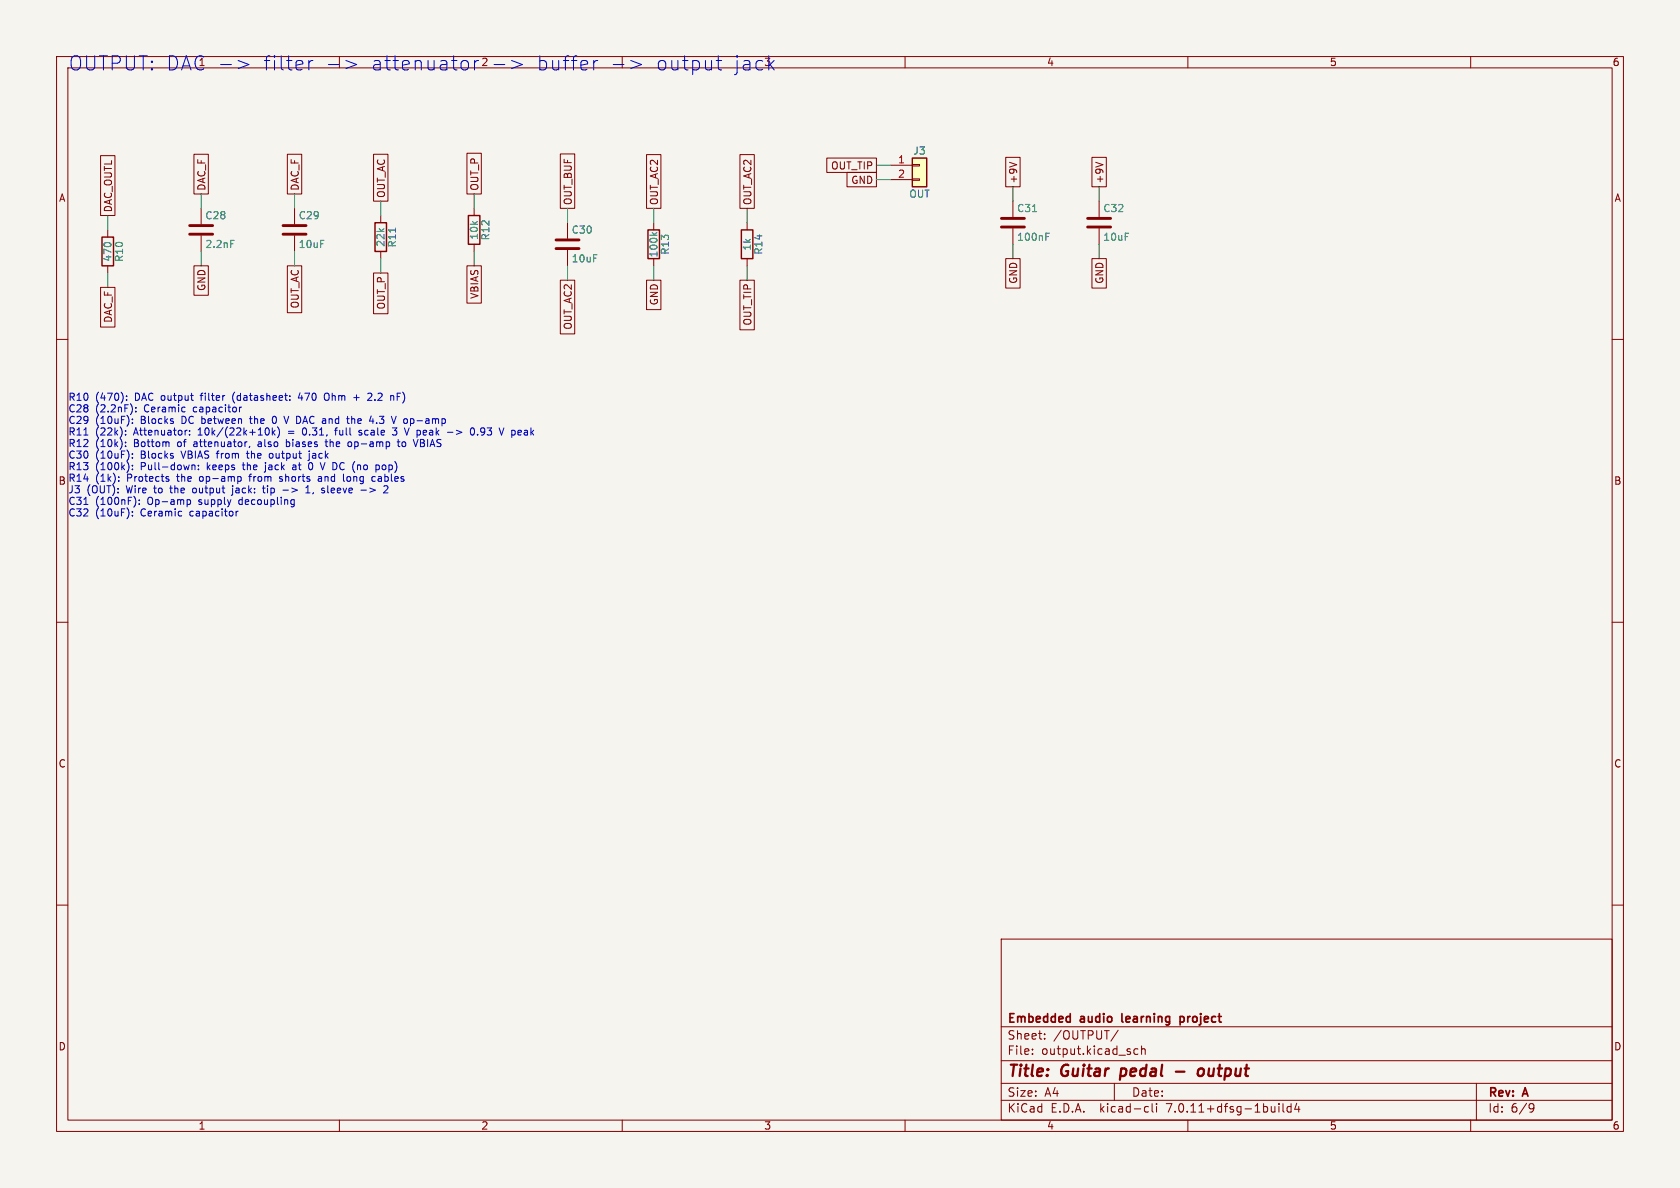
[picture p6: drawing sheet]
(kicad_sch
 (version 20230121)
 (generator eeschema)
 (paper "A4")
 (title_block
  (title "Guitar pedal - output")
  (company "Embedded audio learning project")
  (rev "A"))
 (lib_symbols
  (symbol "Device:R"
   (pin_numbers hide)
   (pin_names
    (offset 0)) (in_bom yes) (on_board yes)
   (property "Reference" "R" (at 2.032 0 90) (effects (font (size 1.27 1.27))))
   (property "Value" "R" (at 0 0 90) (effects (font (size 1.27 1.27))))
   (property "Footprint" "" (at -1.778 0 90) (effects (font (size 1.27 1.27)) hide))
   (property "Datasheet" "~" (at 0 0 0) (effects (font (size 1.27 1.27)) hide))
   (symbol "R_0_1"
    (rectangle (start -1.016 -2.54) (end 1.016 2.54) (stroke (width 0.254) (type default)) (fill (type none))))
   (symbol "R_1_1"
    (pin passive line (at 0 3.81 270) (length 1.27) (name "~" (effects (font (size 1.27 1.27)))) (number "1" (effects (font (size 1.27 1.27)))))
    (pin passive line (at 0 -3.81 90) (length 1.27) (name "~" (effects (font (size 1.27 1.27)))) (number "2" (effects (font (size 1.27 1.27)))))))
  (symbol "Device:C"
   (pin_numbers hide)
   (pin_names
    (offset 0.254)) (in_bom yes) (on_board yes)
   (property "Reference" "C" (at 0.635 2.54 0) (effects (font (size 1.27 1.27)) (justify left)))
   (property "Value" "C" (at 0.635 -2.54 0) (effects (font (size 1.27 1.27)) (justify left)))
   (property "Footprint" "" (at 0.9652 -3.81 0) (effects (font (size 1.27 1.27)) hide))
   (property "Datasheet" "~" (at 0 0 0) (effects (font (size 1.27 1.27)) hide))
   (symbol "C_0_1"
    (polyline (pts (xy -2.032 -0.762) (xy 2.032 -0.762)) (stroke (width 0.508) (type default)) (fill (type none)))
    (polyline (pts (xy -2.032 0.762) (xy 2.032 0.762)) (stroke (width 0.508) (type default)) (fill (type none))))
   (symbol "C_1_1"
    (pin passive line (at 0 3.81 270) (length 2.794) (name "~" (effects (font (size 1.27 1.27)))) (number "1" (effects (font (size 1.27 1.27)))))
    (pin passive line (at 0 -3.81 90) (length 2.794) (name "~" (effects (font (size 1.27 1.27)))) (number "2" (effects (font (size 1.27 1.27)))))))
  (symbol "Connector_Generic:Conn_01x02"
   (pin_names
    (offset 1.016) hide) (in_bom yes) (on_board yes)
   (property "Reference" "J" (at 0 2.54 0) (effects (font (size 1.27 1.27))))
   (property "Value" "Conn_01x02" (at 0 -5.08 0) (effects (font (size 1.27 1.27))))
   (property "Footprint" "" (at 0 0 0) (effects (font (size 1.27 1.27)) hide))
   (property "Datasheet" "~" (at 0 0 0) (effects (font (size 1.27 1.27)) hide))
   (symbol "Conn_01x02_1_1"
    (rectangle (start -1.27 -2.413) (end 0 -2.667) (stroke (width 0.1524) (type default)) (fill (type none)))
    (rectangle (start -1.27 0.127) (end 0 -0.127) (stroke (width 0.1524) (type default)) (fill (type none)))
    (rectangle (start -1.27 1.27) (end 1.27 -3.81) (stroke (width 0.254) (type default)) (fill (type background)))
    (pin passive line (at -5.08 0 0) (length 3.81) (name "Pin_1" (effects (font (size 1.27 1.27)))) (number "1" (effects (font (size 1.27 1.27)))))
    (pin passive line (at -5.08 -2.54 0) (length 3.81) (name "Pin_2" (effects (font (size 1.27 1.27)))) (number "2" (effects (font (size 1.27 1.27))))))))
 (text "OUTPUT: DAC -> filter -> attenuator -> buffer -> output jack" (at 12 10 0) (effects (font (size 2.5 2.5)) (justify left top)))
 (symbol
  (lib_id "Device:R") (at 19.05 44.45 0) (unit 1) (in_bom yes) (on_board yes) (dnp no)
  (property "Reference" "R10" (at 21.082 44.45 90) (effects (font (size 1.27 1.27))))
  (property "Value" "470" (at 19.05 44.45 90) (effects (font (size 1.27 1.27))))
  (property "Footprint" "Resistor_SMD:R_0805_2012Metric" (at 19.05 44.45 0) (effects (font (size 1.27 1.27)) hide))
  (property "Datasheet" "~" (at 19.05 44.45 0) (effects (font (size 1.27 1.27)) hide))
  (property "MPN" "0805 470 1%" (at 19.05 44.45 0) (effects (font (size 1.27 1.27)) hide))
  (property "Description" "DAC output filter (datasheet: 470 Ohm + 2.2 nF)" (at 19.05 44.45 0) (effects (font (size 1.27 1.27)) hide))
  (property "Assembly" "FACTORY" (at 19.05 44.45 0) (effects (font (size 1.27 1.27)) hide)) (pin "1") (pin "2"))
 (wire (pts (xy 19.05 40.64) (xy 19.05 38.1)) (stroke (width 0) (type default)))
 (global_label "DAC_OUTL"
  (shape passive) (at 19.05 38.1 90) (fields_autoplaced) (effects (font (size 1.27 1.27)) (justify left))
  (property "Intersheetrefs" "${INTERSHEET_REFS}" (at 19.05 38.1 0) (effects (font (size 1 1)) hide)))
 (wire (pts (xy 19.05 48.26) (xy 19.05 50.8)) (stroke (width 0) (type default)))
 (global_label "DAC_F"
  (shape passive) (at 19.05 50.8 270) (fields_autoplaced) (effects (font (size 1.27 1.27)) (justify right))
  (property "Intersheetrefs" "${INTERSHEET_REFS}" (at 19.05 50.8 0) (effects (font (size 1 1)) hide)))
 (symbol
  (lib_id "Device:C") (at 35.56 40.64 0) (unit 1) (in_bom yes) (on_board yes) (dnp no)
  (property "Reference" "C28" (at 36.195 38.1 0) (effects (font (size 1.27 1.27)) (justify left)))
  (property "Value" "2.2nF" (at 36.195 43.18 0) (effects (font (size 1.27 1.27)) (justify left)))
  (property "Footprint" "Capacitor_SMD:C_0805_2012Metric" (at 35.56 40.64 0) (effects (font (size 1.27 1.27)) hide))
  (property "Datasheet" "~" (at 35.56 40.64 0) (effects (font (size 1.27 1.27)) hide))
  (property "MPN" "0805 2.2nF C0G" (at 35.56 40.64 0) (effects (font (size 1.27 1.27)) hide))
  (property "Description" "Ceramic capacitor" (at 35.56 40.64 0) (effects (font (size 1.27 1.27)) hide))
  (property "Assembly" "FACTORY" (at 35.56 40.64 0) (effects (font (size 1.27 1.27)) hide)) (pin "1") (pin "2"))
 (wire (pts (xy 35.56 36.83) (xy 35.56 34.29)) (stroke (width 0) (type default)))
 (global_label "DAC_F"
  (shape passive) (at 35.56 34.29 90) (fields_autoplaced) (effects (font (size 1.27 1.27)) (justify left))
  (property "Intersheetrefs" "${INTERSHEET_REFS}" (at 35.56 34.29 0) (effects (font (size 1 1)) hide)))
 (wire (pts (xy 35.56 44.45) (xy 35.56 46.99)) (stroke (width 0) (type default)))
 (global_label "GND"
  (shape passive) (at 35.56 46.99 270) (fields_autoplaced) (effects (font (size 1.27 1.27)) (justify right))
  (property "Intersheetrefs" "${INTERSHEET_REFS}" (at 35.56 46.99 0) (effects (font (size 1 1)) hide)))
 (symbol
  (lib_id "Device:C") (at 52.07 40.64 0) (unit 1) (in_bom yes) (on_board yes) (dnp no)
  (property "Reference" "C29" (at 52.705 38.1 0) (effects (font (size 1.27 1.27)) (justify left)))
  (property "Value" "10uF" (at 52.705 43.18 0) (effects (font (size 1.27 1.27)) (justify left)))
  (property "Footprint" "Capacitor_SMD:C_0805_2012Metric" (at 52.07 40.64 0) (effects (font (size 1.27 1.27)) hide))
  (property "Datasheet" "~" (at 52.07 40.64 0) (effects (font (size 1.27 1.27)) hide))
  (property "MPN" "0805 10uF X7R" (at 52.07 40.64 0) (effects (font (size 1.27 1.27)) hide))
  (property "Description" "Blocks DC between the 0 V DAC and the 4.3 V op-amp" (at 52.07 40.64 0) (effects (font (size 1.27 1.27)) hide))
  (property "Assembly" "FACTORY" (at 52.07 40.64 0) (effects (font (size 1.27 1.27)) hide)) (pin "1") (pin "2"))
 (wire (pts (xy 52.07 36.83) (xy 52.07 34.29)) (stroke (width 0) (type default)))
 (global_label "DAC_F"
  (shape passive) (at 52.07 34.29 90) (fields_autoplaced) (effects (font (size 1.27 1.27)) (justify left))
  (property "Intersheetrefs" "${INTERSHEET_REFS}" (at 52.07 34.29 0) (effects (font (size 1 1)) hide)))
 (wire (pts (xy 52.07 44.45) (xy 52.07 46.99)) (stroke (width 0) (type default)))
 (global_label "OUT_AC"
  (shape passive) (at 52.07 46.99 270) (fields_autoplaced) (effects (font (size 1.27 1.27)) (justify right))
  (property "Intersheetrefs" "${INTERSHEET_REFS}" (at 52.07 46.99 0) (effects (font (size 1 1)) hide)))
 (symbol
  (lib_id "Device:R") (at 67.31 41.91 0) (unit 1) (in_bom yes) (on_board yes) (dnp no)
  (property "Reference" "R11" (at 69.342 41.91 90) (effects (font (size 1.27 1.27))))
  (property "Value" "22k" (at 67.31 41.91 90) (effects (font (size 1.27 1.27))))
  (property "Footprint" "Resistor_SMD:R_0805_2012Metric" (at 67.31 41.91 0) (effects (font (size 1.27 1.27)) hide))
  (property "Datasheet" "~" (at 67.31 41.91 0) (effects (font (size 1.27 1.27)) hide))
  (property "MPN" "0805 22k 1%" (at 67.31 41.91 0) (effects (font (size 1.27 1.27)) hide))
  (property "Description" "Attenuator: 10k/(22k+10k) = 0.31, full scale 3 V peak -> 0.93 V peak" (at 67.31 41.91 0) (effects (font (size 1.27 1.27)) hide))
  (property "Assembly" "FACTORY" (at 67.31 41.91 0) (effects (font (size 1.27 1.27)) hide)) (pin "1") (pin "2"))
 (wire (pts (xy 67.31 38.1) (xy 67.31 35.56)) (stroke (width 0) (type default)))
 (global_label "OUT_AC"
  (shape passive) (at 67.31 35.56 90) (fields_autoplaced) (effects (font (size 1.27 1.27)) (justify left))
  (property "Intersheetrefs" "${INTERSHEET_REFS}" (at 67.31 35.56 0) (effects (font (size 1 1)) hide)))
 (wire (pts (xy 67.31 45.72) (xy 67.31 48.26)) (stroke (width 0) (type default)))
 (global_label "OUT_P"
  (shape passive) (at 67.31 48.26 270) (fields_autoplaced) (effects (font (size 1.27 1.27)) (justify right))
  (property "Intersheetrefs" "${INTERSHEET_REFS}" (at 67.31 48.26 0) (effects (font (size 1 1)) hide)))
 (symbol
  (lib_id "Device:R") (at 83.82 40.64 0) (unit 1) (in_bom yes) (on_board yes) (dnp no)
  (property "Reference" "R12" (at 85.852 40.64 90) (effects (font (size 1.27 1.27))))
  (property "Value" "10k" (at 83.82 40.64 90) (effects (font (size 1.27 1.27))))
  (property "Footprint" "Resistor_SMD:R_0805_2012Metric" (at 83.82 40.64 0) (effects (font (size 1.27 1.27)) hide))
  (property "Datasheet" "~" (at 83.82 40.64 0) (effects (font (size 1.27 1.27)) hide))
  (property "MPN" "0805 10k 1%" (at 83.82 40.64 0) (effects (font (size 1.27 1.27)) hide))
  (property "Description" "Bottom of attenuator, also biases the op-amp to VBIAS" (at 83.82 40.64 0) (effects (font (size 1.27 1.27)) hide))
  (property "Assembly" "FACTORY" (at 83.82 40.64 0) (effects (font (size 1.27 1.27)) hide)) (pin "1") (pin "2"))
 (wire (pts (xy 83.82 36.83) (xy 83.82 34.29)) (stroke (width 0) (type default)))
 (global_label "OUT_P"
  (shape passive) (at 83.82 34.29 90) (fields_autoplaced) (effects (font (size 1.27 1.27)) (justify left))
  (property "Intersheetrefs" "${INTERSHEET_REFS}" (at 83.82 34.29 0) (effects (font (size 1 1)) hide)))
 (wire (pts (xy 83.82 44.45) (xy 83.82 46.99)) (stroke (width 0) (type default)))
 (global_label "VBIAS"
  (shape passive) (at 83.82 46.99 270) (fields_autoplaced) (effects (font (size 1.27 1.27)) (justify right))
  (property "Intersheetrefs" "${INTERSHEET_REFS}" (at 83.82 46.99 0) (effects (font (size 1 1)) hide)))
 (symbol
  (lib_id "Device:C") (at 100.33 43.18 0) (unit 1) (in_bom yes) (on_board yes) (dnp no)
  (property "Reference" "C30" (at 100.965 40.64 0) (effects (font (size 1.27 1.27)) (justify left)))
  (property "Value" "10uF" (at 100.965 45.72 0) (effects (font (size 1.27 1.27)) (justify left)))
  (property "Footprint" "Capacitor_SMD:C_0805_2012Metric" (at 100.33 43.18 0) (effects (font (size 1.27 1.27)) hide))
  (property "Datasheet" "~" (at 100.33 43.18 0) (effects (font (size 1.27 1.27)) hide))
  (property "MPN" "0805 10uF X7R" (at 100.33 43.18 0) (effects (font (size 1.27 1.27)) hide))
  (property "Description" "Blocks VBIAS from the output jack" (at 100.33 43.18 0) (effects (font (size 1.27 1.27)) hide))
  (property "Assembly" "FACTORY" (at 100.33 43.18 0) (effects (font (size 1.27 1.27)) hide)) (pin "1") (pin "2"))
 (wire (pts (xy 100.33 39.37) (xy 100.33 36.83)) (stroke (width 0) (type default)))
 (global_label "OUT_BUF"
  (shape passive) (at 100.33 36.83 90) (fields_autoplaced) (effects (font (size 1.27 1.27)) (justify left))
  (property "Intersheetrefs" "${INTERSHEET_REFS}" (at 100.33 36.83 0) (effects (font (size 1 1)) hide)))
 (wire (pts (xy 100.33 46.99) (xy 100.33 49.53)) (stroke (width 0) (type default)))
 (global_label "OUT_AC2"
  (shape passive) (at 100.33 49.53 270) (fields_autoplaced) (effects (font (size 1.27 1.27)) (justify right))
  (property "Intersheetrefs" "${INTERSHEET_REFS}" (at 100.33 49.53 0) (effects (font (size 1 1)) hide)))
 (symbol
  (lib_id "Device:R") (at 115.57 43.18 0) (unit 1) (in_bom yes) (on_board yes) (dnp no)
  (property "Reference" "R13" (at 117.602 43.18 90) (effects (font (size 1.27 1.27))))
  (property "Value" "100k" (at 115.57 43.18 90) (effects (font (size 1.27 1.27))))
  (property "Footprint" "Resistor_SMD:R_0805_2012Metric" (at 115.57 43.18 0) (effects (font (size 1.27 1.27)) hide))
  (property "Datasheet" "~" (at 115.57 43.18 0) (effects (font (size 1.27 1.27)) hide))
  (property "MPN" "0805 100k 1%" (at 115.57 43.18 0) (effects (font (size 1.27 1.27)) hide))
  (property "Description" "Pull-down: keeps the jack at 0 V DC (no pop)" (at 115.57 43.18 0) (effects (font (size 1.27 1.27)) hide))
  (property "Assembly" "FACTORY" (at 115.57 43.18 0) (effects (font (size 1.27 1.27)) hide)) (pin "1") (pin "2"))
 (wire (pts (xy 115.57 39.37) (xy 115.57 36.83)) (stroke (width 0) (type default)))
 (global_label "OUT_AC2"
  (shape passive) (at 115.57 36.83 90) (fields_autoplaced) (effects (font (size 1.27 1.27)) (justify left))
  (property "Intersheetrefs" "${INTERSHEET_REFS}" (at 115.57 36.83 0) (effects (font (size 1 1)) hide)))
 (wire (pts (xy 115.57 46.99) (xy 115.57 49.53)) (stroke (width 0) (type default)))
 (global_label "GND"
  (shape passive) (at 115.57 49.53 270) (fields_autoplaced) (effects (font (size 1.27 1.27)) (justify right))
  (property "Intersheetrefs" "${INTERSHEET_REFS}" (at 115.57 49.53 0) (effects (font (size 1 1)) hide)))
 (symbol
  (lib_id "Device:R") (at 132.08 43.18 0) (unit 1) (in_bom yes) (on_board yes) (dnp no)
  (property "Reference" "R14" (at 134.112 43.18 90) (effects (font (size 1.27 1.27))))
  (property "Value" "1k" (at 132.08 43.18 90) (effects (font (size 1.27 1.27))))
  (property "Footprint" "Resistor_SMD:R_0805_2012Metric" (at 132.08 43.18 0) (effects (font (size 1.27 1.27)) hide))
  (property "Datasheet" "~" (at 132.08 43.18 0) (effects (font (size 1.27 1.27)) hide))
  (property "MPN" "0805 1k 1%" (at 132.08 43.18 0) (effects (font (size 1.27 1.27)) hide))
  (property "Description" "Protects the op-amp from shorts and long cables" (at 132.08 43.18 0) (effects (font (size 1.27 1.27)) hide))
  (property "Assembly" "FACTORY" (at 132.08 43.18 0) (effects (font (size 1.27 1.27)) hide)) (pin "1") (pin "2"))
 (wire (pts (xy 132.08 39.37) (xy 132.08 36.83)) (stroke (width 0) (type default)))
 (global_label "OUT_AC2"
  (shape passive) (at 132.08 36.83 90) (fields_autoplaced) (effects (font (size 1.27 1.27)) (justify left))
  (property "Intersheetrefs" "${INTERSHEET_REFS}" (at 132.08 36.83 0) (effects (font (size 1 1)) hide)))
 (wire (pts (xy 132.08 46.99) (xy 132.08 49.53)) (stroke (width 0) (type default)))
 (global_label "OUT_TIP"
  (shape passive) (at 132.08 49.53 270) (fields_autoplaced) (effects (font (size 1.27 1.27)) (justify right))
  (property "Intersheetrefs" "${INTERSHEET_REFS}" (at 132.08 49.53 0) (effects (font (size 1 1)) hide)))
 (symbol
  (lib_id "Connector_Generic:Conn_01x02") (at 162.56 29.21 0) (unit 1) (in_bom yes) (on_board yes) (dnp no)
  (property "Reference" "J3" (at 162.56 26.67 0) (effects (font (size 1.27 1.27))))
  (property "Value" "OUT" (at 162.56 34.29 0) (effects (font (size 1.27 1.27))))
  (property "Footprint" "Connector_PinHeader_2.54mm:PinHeader_1x02_P2.54mm_Vertical" (at 162.56 29.21 0) (effects (font (size 1.27 1.27)) hide))
  (property "Datasheet" "~" (at 162.56 29.21 0) (effects (font (size 1.27 1.27)) hide))
  (property "MPN" "2.54mm header 1x2" (at 162.56 29.21 0) (effects (font (size 1.27 1.27)) hide))
  (property "Description" "Wire to the output jack: tip -> 1, sleeve -> 2" (at 162.56 29.21 0) (effects (font (size 1.27 1.27)) hide))
  (property "Assembly" "HAND" (at 162.56 29.21 0) (effects (font (size 1.27 1.27)) hide)) (pin "1") (pin "2"))
 (wire (pts (xy 157.48 29.21) (xy 154.94 29.21)) (stroke (width 0) (type default)))
 (global_label "OUT_TIP"
  (shape passive) (at 154.94 29.21 180) (fields_autoplaced) (effects (font (size 1.27 1.27)) (justify right))
  (property "Intersheetrefs" "${INTERSHEET_REFS}" (at 154.94 29.21 0) (effects (font (size 1 1)) hide)))
 (wire (pts (xy 157.48 31.75) (xy 154.94 31.75)) (stroke (width 0) (type default)))
 (global_label "GND"
  (shape passive) (at 154.94 31.75 180) (fields_autoplaced) (effects (font (size 1.27 1.27)) (justify right))
  (property "Intersheetrefs" "${INTERSHEET_REFS}" (at 154.94 31.75 0) (effects (font (size 1 1)) hide)))
 (symbol
  (lib_id "Device:C") (at 179.07 39.37 0) (unit 1) (in_bom yes) (on_board yes) (dnp no)
  (property "Reference" "C31" (at 179.705 36.83 0) (effects (font (size 1.27 1.27)) (justify left)))
  (property "Value" "100nF" (at 179.705 41.91 0) (effects (font (size 1.27 1.27)) (justify left)))
  (property "Footprint" "Capacitor_SMD:C_0805_2012Metric" (at 179.07 39.37 0) (effects (font (size 1.27 1.27)) hide))
  (property "Datasheet" "~" (at 179.07 39.37 0) (effects (font (size 1.27 1.27)) hide))
  (property "MPN" "0805 100nF X7R" (at 179.07 39.37 0) (effects (font (size 1.27 1.27)) hide))
  (property "Description" "Op-amp supply decoupling" (at 179.07 39.37 0) (effects (font (size 1.27 1.27)) hide))
  (property "Assembly" "FACTORY" (at 179.07 39.37 0) (effects (font (size 1.27 1.27)) hide)) (pin "1") (pin "2"))
 (wire (pts (xy 179.07 35.56) (xy 179.07 33.02)) (stroke (width 0) (type default)))
 (global_label "+9V"
  (shape passive) (at 179.07 33.02 90) (fields_autoplaced) (effects (font (size 1.27 1.27)) (justify left))
  (property "Intersheetrefs" "${INTERSHEET_REFS}" (at 179.07 33.02 0) (effects (font (size 1 1)) hide)))
 (wire (pts (xy 179.07 43.18) (xy 179.07 45.72)) (stroke (width 0) (type default)))
 (global_label "GND"
  (shape passive) (at 179.07 45.72 270) (fields_autoplaced) (effects (font (size 1.27 1.27)) (justify right))
  (property "Intersheetrefs" "${INTERSHEET_REFS}" (at 179.07 45.72 0) (effects (font (size 1 1)) hide)))
 (symbol
  (lib_id "Device:C") (at 194.31 39.37 0) (unit 1) (in_bom yes) (on_board yes) (dnp no)
  (property "Reference" "C32" (at 194.945 36.83 0) (effects (font (size 1.27 1.27)) (justify left)))
  (property "Value" "10uF" (at 194.945 41.91 0) (effects (font (size 1.27 1.27)) (justify left)))
  (property "Footprint" "Capacitor_SMD:C_0805_2012Metric" (at 194.31 39.37 0) (effects (font (size 1.27 1.27)) hide))
  (property "Datasheet" "~" (at 194.31 39.37 0) (effects (font (size 1.27 1.27)) hide))
  (property "MPN" "0805 10uF X7R" (at 194.31 39.37 0) (effects (font (size 1.27 1.27)) hide))
  (property "Description" "Ceramic capacitor" (at 194.31 39.37 0) (effects (font (size 1.27 1.27)) hide))
  (property "Assembly" "FACTORY" (at 194.31 39.37 0) (effects (font (size 1.27 1.27)) hide)) (pin "1") (pin "2"))
 (wire (pts (xy 194.31 35.56) (xy 194.31 33.02)) (stroke (width 0) (type default)))
 (global_label "+9V"
  (shape passive) (at 194.31 33.02 90) (fields_autoplaced) (effects (font (size 1.27 1.27)) (justify left))
  (property "Intersheetrefs" "${INTERSHEET_REFS}" (at 194.31 33.02 0) (effects (font (size 1 1)) hide)))
 (wire (pts (xy 194.31 43.18) (xy 194.31 45.72)) (stroke (width 0) (type default)))
 (global_label "GND"
  (shape passive) (at 194.31 45.72 270) (fields_autoplaced) (effects (font (size 1.27 1.27)) (justify right))
  (property "Intersheetrefs" "${INTERSHEET_REFS}" (at 194.31 45.72 0) (effects (font (size 1 1)) hide)))
 (text "R10 (470): DAC output filter (datasheet: 470 Ohm + 2.2 nF)\nC28 (2.2nF): Ceramic capacitor\nC29 (10uF): Blocks DC between the 0 V DAC and the 4.3 V op-amp\nR11 (22k): Attenuator: 10k/(22k+10k) = 0.31, full scale 3 V peak -> 0.93 V peak\nR12 (10k): Bottom of attenuator, also biases the op-amp to VBIAS\nC30 (10uF): Blocks VBIAS from the output jack\nR13 (100k): Pull-down: keeps the jack at 0 V DC (no pop)\nR14 (1k): Protects the op-amp from shorts and long cables\nJ3 (OUT): Wire to the output jack: tip -> 1, sleeve -> 2\nC31 (100nF): Op-amp supply decoupling\nC32 (10uF): Ceramic capacitor" (at 12 69.7 0) (effects (font (size 1.27 1.27)) (justify left top)))
 (sheet_instances (path ""
   (page "6"))))
